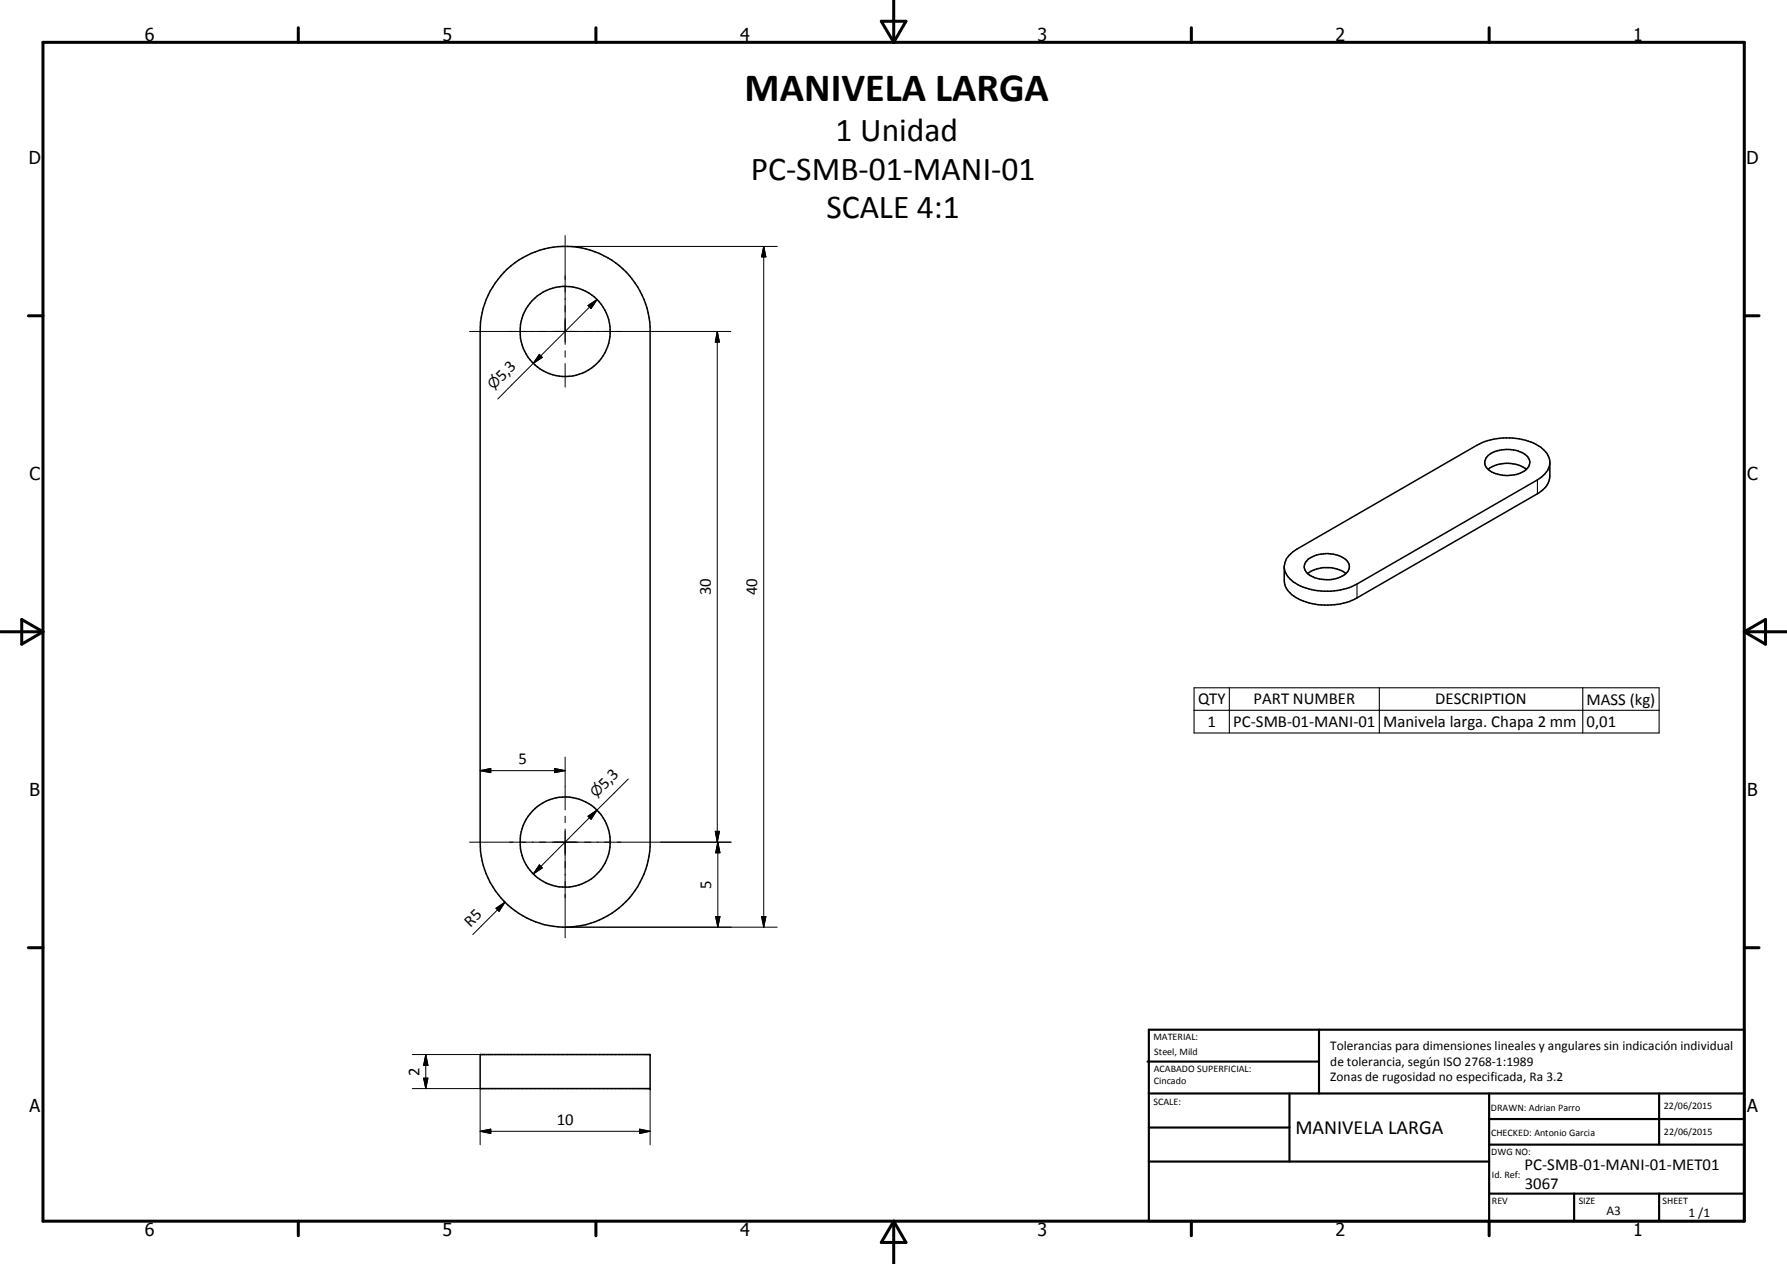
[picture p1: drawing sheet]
<svg xmlns="http://www.w3.org/2000/svg" width="420mm" height="297mm" viewBox="0 0 420 297" stroke-linecap="round" stroke-linejoin="round" font-family="sans-serif">
<g fill="none" stroke="#000" stroke-width=".35">
<path d="M118.6 63.9a20 20 0 0 1 21.3-4.7 20 20 0 0 1 13 17.6v122.2a20 20 0 0 1-20.6 18.9 20 20 0 0 1-19.4-20v-120a19.7 19.7 0 0 1 5.7-14zM349.9 110.3a7.6 7.6 0 0 1 8.9 0M349.9 107a7.7 7.7 0 0 1 9.3 .4 2.2 2.2 0 0 1-.9 3.3 8 8 0 0 1-8.3-.3 2.1 2.1 0 0 1-.1-3.4zM364.4 108.8a5.3 5.3 0 0 1-2.9 4l-42.4 24.4a15.4 15.4 0 0 1-15-.4l-1.5-1.5-.6-1.8M303.1 130.5l1.8-1.4 42.4-24.5a15.4 15.4 0 0 1 14.9 .5 5.1 5.1 0 0 1 2.2 3.2v3.6a5 5 0 0 1-2.9 4.1l-42.4 24.5a15.2 15.2 0 0 1-15.4-.8l-1.3-1.5-.4-1.8v-3.3l.5-1.8zM307.5 134.8a6.8 6.8 0 0 1 3.6-1.4 7.5 7.5 0 0 1 5.3 1.4M307.5 131.5a7.5 7.5 0 0 1 9.3 .4 2.15 2.15 0 0 1-.9 3.3 7.9 7.9 0 0 1-8.6-.6 2.04 2.04 0 0 1 .2-3.1zM112.9 247.8h40v8h-40z"/>
<circle cx="132.9" cy="77.9" r="10.6"/>
<circle cx="132.9" cy="197.9" r="10.6"/>
</g>
<path d="M361.5 112.8v3.2M319.1 137.2v3.3M280.7 161.6h109.4v10.7h-109.4zM280.7 166.9h109.4M289 161.6v10.7M324.3 161.6v10.7M372.1 161.6v10.7" fill="none" stroke="#000" stroke-width=".25"/>
<g fill="#000">
<circle cx="152.9" cy="255.8" r=".18"/>
<circle cx="152.9" cy="247.8" r=".18"/>
</g>
<g fill="none" stroke="#000" stroke-width=".71">
<path d="M10.1 9.9h400v277.1h-400zM70.1 6.5v3.4M140.1 6.5v3.4M207.2 5h5.8l-2.9 4.9zM210.1 0v9.9M280.1 6.5v3.4M350.1 6.5v3.4M6.7 74.2h3.4M410.1 74.2h3.5M.1 148.5h10M5.1 145.6l5 2.9-5 2.9zM410.1 148.5h10"/>
<path d="M410.1 148.5l5-2.9v5.8zM6.7 222.7h3.4M410.1 222.7h3.5M70.1 287v3.4M140.1 287v3.4M210.1 287v10M210.1 287l2.9 5h-5.8zM280.1 287v3.4M350.1 287v3.4"/>
</g>
<g fill="none" stroke="#000" stroke-width=".51">
<path d="M269.8 249.5h40.3M270.1 242h140v45h-140zM270.1 257h140M303.2 257v16M310.1 242v15M350.1 257v30M390.1 257v12M270.1 265h33.1M270.1 273h80M350.1 269h60M350.1 263h60M350.1 280.5h60"/>
<path d="M370.1 280.5v6.5M390.1 280.5v6.5"/>
</g>
<g fill="none" stroke="#000" stroke-width=".24">
<path d="M132.9 55.4v25.5M133 57.9h49.7M179.6 57.9l.5 2.5h-1zM179.6 57.9v160M110.4 77.9h61.4M138.2 71.8l2.2-1.4-1.4 2.1zM140.4 70.4l-23.4 23.4M168.6 77.9l.6 2.5h-1zM168.6 77.9v120M126.8 83.3l.7 .7-2.1 1.4zM132.9 82.4v1.5M132.9 85.4v5.6"/>
<path d="M132.9 177.9v12.4M110.4 197.9h61.5M112.9 181.1l2.5-.5v1zM112.9 181.1h20M130.4 180.6l2.5 .5-2.5 .5zM132.9 191.8v1.5M132.9 194.8v25.6M138.2 191.8l2.2-1.4-1.4 2.1zM140.4 190.4l-15 15M147.7 183l-7.3 7.4M168.2 195.4h1l-.6 2.5zM168.8 197.9l.5 2.5h-1z"/>
<path d="M168.8 197.9v20M116.6 213.4l2.1-1.4-1.4 2.2zM118.7 212l-7.5 7.6M126.8 203.2l.7 .8-2.1 1.4zM133 217.9h49.7M168.3 215.4h1l-.5 2.5zM179.1 215.4h1l-.5 2.5zM96.9 247.8h16M96.9 255.8h16v13.2M99.6 253.4h1l-.5 2.4zM100.1 247.8l.5 2.6h-1zM100.1 247.8v8"/>
<path d="M152.9 255.8v13.2M112.9 265.9l2.5-.6v1.1zM112.9 265.9h40M150.4 265.3l2.5 .6-2.5 .5z"/>
</g>
<g fill="#000">
<path d="M138.2 71.8l2.2-1.4-1.4 2.1zM179.6 57.9l.5 2.5h-1zM126.8 83.3l.7 .7-2.1 1.4zM168.6 77.9l.6 2.5h-1zM112.9 181.1l2.5-.5v1zM130.4 180.6l2.5 .5-2.5 .5zM138.2 191.8l2.2-1.4-1.4 2.1zM168.2 195.4h1l-.6 2.5zM116.6 213.4l2.1-1.4-1.4 2.2zM126.8 203.2l.7 .8-2.1 1.4zM168.3 215.4h1l-.5 2.5zM168.8 197.9l.5 2.5h-1z"/>
<path d="M179.1 215.4h1l-.5 2.5zM99.6 253.4h1l-.5 2.4zM100.1 247.8l.5 2.6h-1zM112.9 265.9l2.5-.6v1.1zM150.4 265.3l2.5 .6-2.5 .5z"/>
</g>
<text font-size="9.4" x="175.1" y="23.7">MANIVELA LARGA</text>
<g font-size="7.9">
<text x="196.5" y="33.2">1 Unidad</text>
<text x="176.5" y="42.2">PC-SMB-01-MANI-01</text>
<text x="194.3" y="51.2">SCALE 4:1</text>
</g>
<text font-size="4.7" x="304.6" y="266.5">MANIVELA LARGA</text>
<g font-size="4.2">
<text x="34" y="9.6">6</text>
<text x="104" y="9.6">5</text>
<text x="174" y="9.6">4</text>
<text x="244" y="9.6">3</text>
<text x="314" y="9.6">2</text>
<text x="384" y="9.6">1</text>
<text x="6.8" y="38.7">D</text>
<text x="410.6" y="38.7">D</text>
<text x="7" y="112.9">C</text>
<text x="410.8" y="112.9">C</text>
<text x="7" y="187.1">B</text>
<text x="410.8" y="187.1">B</text>
<text x="7" y="261.4">A</text>
<text x="410.8" y="261.4">A</text>
<text x="34" y="290.4">6</text>
<text x="104" y="290.4">5</text>
<text x="174" y="290.4">4</text>
<text x="244" y="290.4">3</text>
<text x="314" y="290.4">2</text>
<text x="384" y="290.4">1</text>
</g>
<g font-size="3.9">
<text x="118.1" y="89.7" transform="rotate(-45 118.1 89.7)">5,3</text>
<text x="167.1" y="139.9" transform="rotate(-90 167.1 139.9)">30</text>
<text x="178" y="139.9" transform="rotate(-90 178 139.9)">40</text>
<text x="281.7" y="165.5">QTY</text>
<text x="294.7" y="165.5">PART NUMBER</text>
<text x="337.5" y="165.5">DESCRIPTION</text>
<text x="373" y="165.7">MASS (kg)</text>
<text x="283.9" y="170.9">1</text>
<text x="289.9" y="170.9">PC-SMB-01-MANI-01</text>
<text x="325.2" y="170.9">Manivela larga. Chapa 2 mm</text>
<text x="373" y="170.9">0,01</text>
<text x="121.9" y="179.5">5</text>
<text x="142.2" y="185.6" transform="rotate(-45 142.2 185.6)">5,3</text>
<text x="167.2" y="208.9" transform="rotate(-90 167.2 208.9)">5</text>
<text x="110.6" y="218" transform="rotate(-45 110.6 218)">R5</text>
<text x="98.6" y="252.9" transform="rotate(-90 98.6 252.9)">2</text>
<text x="130.9" y="264.3">10</text>
<text x="358.5" y="275">PC-SMB-01-MANI-01-MET01</text>
<text x="358.5" y="279.4">3067</text>
</g>
<g font-size="3.3">
<text x="116.1" y="91.7" transform="rotate(-45 116.1 91.7)">⌀</text>
<text x="140.2" y="187.6" transform="rotate(-45 140.2 187.6)">⌀</text>
</g>
<g font-size="3.1">
<text x="312.7" y="246.8">Tolerancias para dimensiones lineales y angulares sin indicación individual</text>
<text x="312.7" y="250.4">de tolerancia, según ISO 2768-1:1989</text>
<text x="312.7" y="254">Zonas de rugosidad no especificada, Ra 3.2</text>
<text x="377.7" y="285.6">A3</text>
<text x="397" y="285.9">1 /1</text>
</g>
<g font-size="2.4">
<text x="271.2" y="244.4">MATERIAL:</text>
<text x="271.3" y="252">ACABADO SUPERFICIAL:</text>
<text x="271.4" y="247.9">Steel, Mild</text>
<text x="271.3" y="254.6">Cincado</text>
<text x="271.2" y="259.7">SCALE:</text>
<text x="350.6" y="261">DRAWN: Adrian Parro</text>
<text x="391.2" y="260.6">22/06/2015</text>
<text x="350.6" y="267">CHECKED: Antonio Garcia</text>
<text x="391.2" y="266.7">22/06/2015</text>
<text x="350.6" y="271.4">DWG NO:</text>
<text x="350.8" y="276.9">Id. Ref:</text>
<text x="350.8" y="282.8">REV</text>
<text x="371.2" y="282.9">SIZE</text>
<text x="390.9" y="282.9">SHEET</text>
</g>
</svg>
